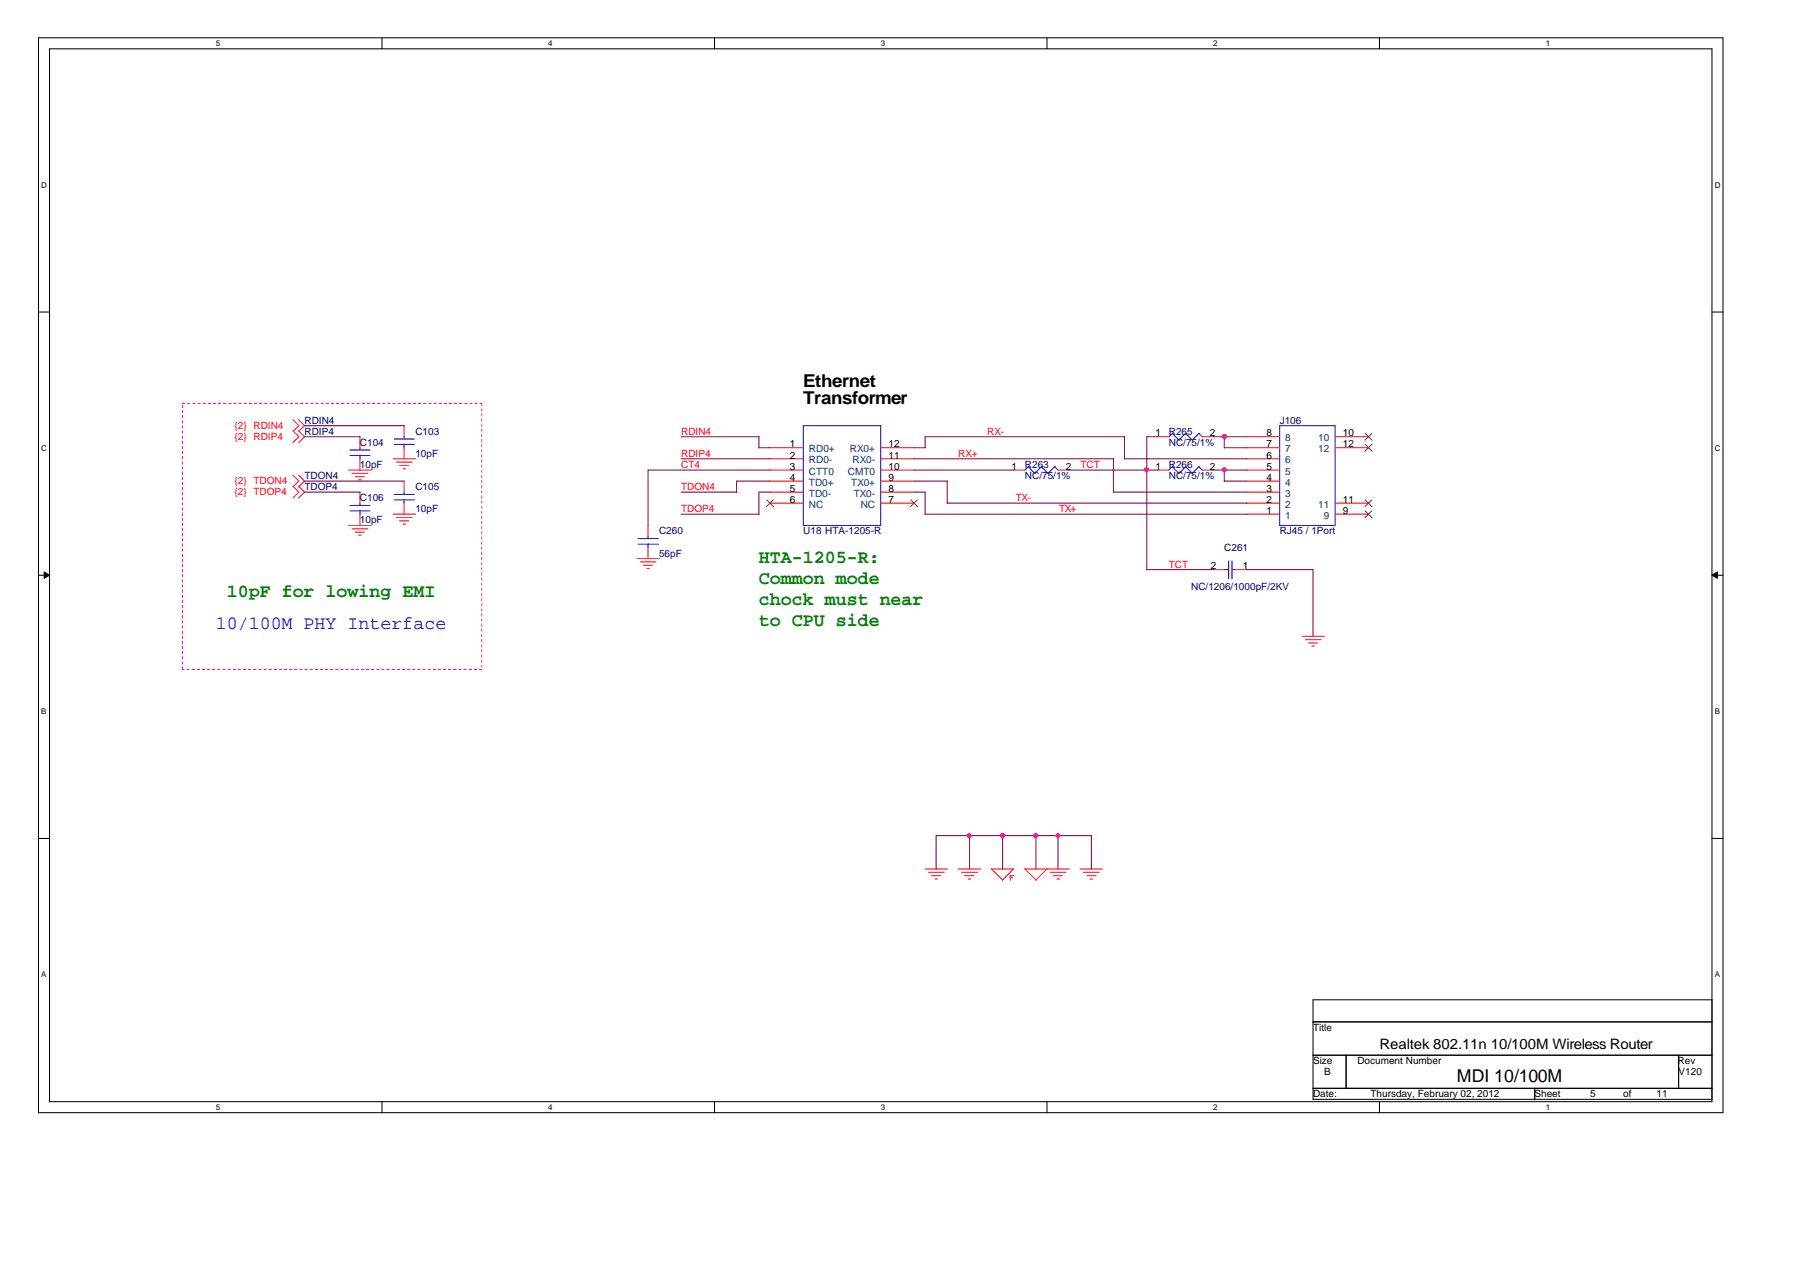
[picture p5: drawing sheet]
<svg xmlns="http://www.w3.org/2000/svg" width="297mm" height="210mm" viewBox="0 0 297 210" stroke-linecap="round" stroke-linejoin="round" font-family="sans-serif">
<g fill="none" stroke="#000" stroke-width=".17">
<path d="M6.3 6.2h278v177.4h-278zM8.2 8.1h274.3v173.7h-274.3zM63 6.2v1.9M117.9 6.2v1.9M172.8 6.2v1.9M227.6 6.2v1.9M6.3 51.5h1.9M282.5 51.5h1.8M6.3 94.9h1.9M282.5 94.9h1.8M6.3 138.4h1.9M282.5 138.4h1.8"/>
<path d="M216.7 168.6h65.8M216.7 174.1h65.8M216.7 179.6h65.8M222.1 174.1v5.5M253.2 179.6v1.8M277 174.1v5.5M282.5 165h-65.8v16.4h65.8M63 181.8v1.8M117.9 181.8v1.8M172.8 181.8v1.8M227.6 181.8v1.8"/>
</g>
<g fill="#000" stroke="#000" stroke-width=".17">
<path d="M7.3 94.4l.9 .5-.9 .5z" fill-rule="evenodd"/>
<path d="M282.5 94.9l.9-.5v1z" fill-rule="evenodd"/>
</g>
<path d="M30.1 66.6h49.4M79.5 66.6v43.9M30.1 110.5v-43.9M79.5 110.5h-49.4" fill="none" stroke="#f0f" stroke-width=".17" stroke-dasharray=".4"/>
<g fill="none" stroke="#f00" stroke-width=".17">
<path d="M48.3 71.1l1 1-1 .9M48.3 78.4l1 1-1 .9M48.3 69.3l1 .9-1 1M49.3 71.1l.9 1-.9 .9M49.3 78.4l.9 1-.9 .9M49.3 69.3l.9 .9-.9 1M57.5 77.6h3.8M58.1 78.1h2.6M58.6 78.7h1.5M59.2 79.2h.4M59.4 72.1v1.8M59.4 75.7v1.9"/>
<path d="M64.9 75.7h3.7M65.4 76.3h2.6M65.9 76.8h1.5M66.5 77.4h.4M66.7 70.2v1.9M66.7 73.9v1.8M66.7 79.4v1.8M127 75.7h5.5M127 77.6h5.5M127 79.4h5.5M127 73.9h5.5M145.3 75.7h5.5"/>
<path d="M145.3 77.6h5.5M145.3 79.4h5.5M145.3 73.9h5.5M167.3 77.6h1.8M174.6 77.6h1.8M191.1 77.6h1.8M191.1 72.1h1.8M198.4 77.6h1.8M198.4 72.1h1.8M205.7 75.7h5.5M205.7 77.6h5.5M205.7 79.4h5.5"/>
<path d="M205.7 73.9h5.5M205.7 72.1h5.5M220.3 73.9h5.5M220.3 72.1h5.5M48.3 80.2l1 1-1 1M49.3 80.2l.9 1-.9 1M57.5 86.7h3.8M58.1 87.3h2.6M58.6 87.8h1.5M59.2 88.3h.4M59.4 81.2v1.8M59.4 84.9v1.8"/>
<path d="M64.9 84.9h3.7M65.4 85.4h2.6M65.9 86h1.5M66.5 86.5h.4M66.7 83v1.9M105.1 92.2h3.7M105.7 92.7h2.5M106.2 93.3h1.5M106.7 93.8h.4M106.9 86.7v1.8M106.9 90.4v1.8M127 83h5.5"/>
<path d="M127 81.2h5.5M145.3 83h5.5M145.3 81.2h5.5M200.2 94h1.8M203.8 94h1.9M205.7 84.9h5.5M205.7 83h5.5M205.7 81.2h5.5M220.3 84.9h5.5M220.3 83h5.5M214.8 105h3.7M215.4 105.6h2.6"/>
<path d="M215.9 106.1h1.5M216.5 106.6h.4M152.7 143.4h3.6M153.2 143.9h2.6M153.7 144.5h1.5M154.3 145h.4M158.1 143.4h3.7M158.7 143.9h2.6M159.2 144.5h1.5M159.8 145h.4M163.6 143.4l1.8 1.8M163.6 143.4h3.7"/>
<path d="M166.7 144.8h.4M166.7 144.5h.6M166.7 144.5v.8M167.3 143.4l-1.9 1.9M169.1 143.4l1.8 1.8M169.1 143.4h7.3M172.8 143.4l-1.9 1.9M173.3 143.9h2.6M173.8 144.5h1.5M174.4 145h.4M178.2 143.4h3.7M178.8 143.9h2.6"/>
<path d="M179.4 144.5h1.4M179.8 145h.5"/>
</g>
<g fill="none" stroke="#00f" stroke-width=".17">
<path d="M57.7 75.2h3.3M57.7 74.3h3.3M59.4 73.9v.4M59.4 75.1v.6M65.1 73.3h3.3M65.1 72.4h3.3M66.7 72.1v.4M66.7 73.3v.6M132.5 70.2h12.8v16.5h-12.8zM169.7 77l1.1 1.2M169.7 77l-.6 .6M171.8 77l1.2 1.2"/>
<path d="M171.9 77l-1.2 1.1M174 77l.6 .6M174.1 77l-1.2 1.1M193.4 71.5l1.2 1.2M193.4 77l1.2 1.2M193.5 71.5l-.6 .6M193.5 77l-.6 .6M195.6 71.5l1.2 1.2M195.6 77l1.2 1.2M195.7 71.5l-1.2 1.1M195.7 77l-1.2 1.1M197.8 71.5l.6 .6"/>
<path d="M197.8 77l.6 .6M197.9 71.5l-1.2 1.1M197.9 77l-1.2 1.1M211.2 70.2h9.1v16.5h-9.1zM57.7 84.3h3.3M57.7 83.4h3.3M59.4 83v.5M59.4 84.3v.6M65.1 82.5h3.3M65.1 81.6h3.3M66.7 81.2v.4M66.7 82.4v.6"/>
<path d="M105.3 89.8h3.3M105.3 88.9h3.3M106.9 88.5v.4M106.9 89.8v.6M202 94h.7M202.7 92.6v2.9M203.3 92.6v2.9M203.3 94h.6"/>
</g>
<path d="M225.3 71.5l1.1 1.2M225.3 73.3l1.1 1.2M226.4 71.5l-1.2 1.2M226.4 73.3l-1.2 1.2M126.5 82.5l1.1 1.1M127.6 82.5l-1.2 1.1M150.3 82.5l1.1 1.1M151.4 82.5l-1.2 1.1M225.3 84.3l1.1 1.1M225.3 82.5l1.1 1.1M226.4 84.3l-1.2 1.1M226.4 82.5l-1.2 1.1" fill="none" stroke="#804000" stroke-width=".17"/>
<g fill="none" stroke="#800040" stroke-width=".17">
<path d="M50.2 72.1h9.2M50.2 70.2h16.5M50.2 79.4h16.5M112.4 72.1h12.9M112.4 75.7h14.7M125.2 72.1v1.8M125.2 73.9h1.9M127.1 79.4h-5.6v1.9M127.1 77.6h-20.2v9.2M150.8 79.4h5.5M150.8 77.6h16.5M150.8 73.9h1.9"/>
<path d="M150.8 75.7h33M156.3 79.4v3.7M176.4 77.6h14.7M183.7 75.7v5.6M185.5 75.7h20.2M185.5 72.1v3.6M185.6 72.1h-32.9v1.8M191.1 72.1h-1.9v21.9M200.2 72.1h5.5M200.2 77.6h5.5M202 79.4h3.7M202 72.1v1.8"/>
<path d="M202 77.6v1.8M202 73.9h3.7M50.2 81.2h9.2M112.4 81.2h9.2M112.4 84.9h12.9M127.1 81.2h-1.9v3.7M150.8 81.2h1.9M152.7 84.9h53M152.7 81.2v3.7M156.3 83h49.4M183.7 81.2h22M189.2 94h11"/>
<path d="M205.7 94h11M216.7 94v11M160 137.9v5.5M165.4 137.9v5.5M170.9 137.9v5.5M174.6 137.9v5.5M180.1 137.9v5.5M180.1 137.9h-25.6v5.5"/>
</g>
<g fill="#f0f" stroke="#f0f" stroke-width=".17">
<circle cx="170.9" cy="137.9" r=".34"/>
<circle cx="174.6" cy="137.9" r=".34"/>
<circle cx="159.9" cy="137.9" r=".34"/>
<circle cx="165.4" cy="137.9" r=".34"/>
<circle cx="202" cy="77.5" r=".34"/>
<circle cx="189.2" cy="77.5" r=".34"/>
<circle cx="202" cy="72" r=".35"/>
</g>
<g font-size="3.1" fill="#008000">
<text x="125.2" y="92.9">HTA-1205-R:</text>
<text x="37.4" y="98.4">10pF for lowing EMI</text>
<text x="125.2" y="96.4">Common mode</text>
<text x="125.2" y="99.9">chock must near</text>
<text x="125.2" y="103.3">to CPU side</text>
</g>
<text font-size="3.1" fill="#00f" x="35.6" y="103.8">10/100M PHY Interface</text>
<g font-size="2.9">
<text x="132.5" y="63.8">Ethernet</text>
<text x="132.5" y="66.6">Transformer</text>
<text x="240.4" y="178.6">MDI 10/100M</text>
</g>
<text font-size="2.4" x="227.6" y="173">Realtek 802.11n 10/100M Wireless Router</text>
<g font-size="1.7" fill="#f00">
<text x="38.7" y="70.8">{2} RDIN4</text>
<text x="112.4" y="71.7">RDIN4</text>
<text x="162.9" y="71.7">RX-</text>
<text x="38.7" y="72.6">{2} RDIP4</text>
<text x="112.4" y="77.2">CT4</text>
<text x="112.4" y="75.4">RDIP4</text>
<text x="158.1" y="75.4">RX+</text>
<text x="178.3" y="77.2">TCT</text>
<text x="38.7" y="79.9">{2} TDON4</text>
<text x="38.7" y="81.8">{2} TDOP4</text>
<text x="112.4" y="80.9">TDON4</text>
<text x="167.6" y="82.7">TX-</text>
<text x="112.4" y="84.5">TDOP4</text>
<text x="174.8" y="84.5">TX+</text>
<text x="192.9" y="93.7">TCT</text>
</g>
<g font-size="1.7" fill="#000080">
<text x="50.2" y="71.7">RDIP4</text>
<text x="50.2" y="69.9">RDIN4</text>
<text x="68.5" y="71.7">C103</text>
<text x="192.9" y="71.7">R265</text>
<text x="211.2" y="69.9">J106</text>
<text x="59.4" y="73.5">C104</text>
<text x="59.4" y="77.2">10pF</text>
<text x="68.5" y="75.4">10pF</text>
<text x="169.1" y="77.2">R263</text>
<text x="192.9" y="73.5">NC/75/1%</text>
<text x="192.9" y="77.2">R266</text>
<text x="50.2" y="80.9">TDOP4</text>
<text x="50.2" y="79.1">TDON4</text>
<text x="59.4" y="82.7">C106</text>
<text x="68.5" y="80.9">C105</text>
<text x="169.1" y="79.1">NC/75/1%</text>
<text x="192.9" y="79.1">NC/75/1%</text>
<text x="59.4" y="86.3">10pF</text>
<text x="68.5" y="84.5">10pF</text>
<text x="108.8" y="88.2">C260</text>
<text x="132.5" y="88.2">U18 HTA-1205-R</text>
<text x="211.2" y="88.2">RJ45 / 1Port</text>
<text x="108.8" y="91.8">56pF</text>
<text x="202" y="90.9">C261</text>
<text x="196.6" y="97.3">NC/1206/1000pF/2KV</text>
</g>
<g font-size="1.7">
<text x="130.3" y="77.5">3</text>
<text x="130.3" y="73.8">1</text>
<text x="130.3" y="75.7">2</text>
<text x="146.6" y="77.5">10</text>
<text x="146.6" y="73.8">12</text>
<text x="146.6" y="75.7">11</text>
<text x="166.9" y="77.5">1</text>
<text x="175.9" y="77.5">2</text>
<text x="190.7" y="72">1</text>
<text x="190.7" y="77.5">1</text>
<text x="199.6" y="72">2</text>
<text x="199.6" y="77.5">2</text>
<text x="209" y="77.5">5</text>
<text x="209" y="75.7">6</text>
<text x="209" y="73.8">7</text>
<text x="209" y="72">8</text>
<text x="221.6" y="72">10</text>
<text x="221.6" y="73.8">12</text>
<text x="130.3" y="79.3">4</text>
<text x="130.3" y="81.2">5</text>
<text x="130.3" y="83">6</text>
<text x="146.6" y="79.3">9</text>
<text x="146.6" y="81.2">8</text>
<text x="146.6" y="83">7</text>
<text x="209" y="83">2</text>
<text x="209" y="81.2">3</text>
<text x="209" y="79.3">4</text>
<text x="221.6" y="83">11</text>
<text x="209" y="84.8">1</text>
<text x="221.6" y="84.8">9</text>
<text x="199.8" y="94">2</text>
<text x="205.1" y="94">1</text>
<text x="216.7" y="170.1">Title</text>
<text x="216.7" y="175.6">Size</text>
<text x="218.5" y="177.4">B</text>
<text x="224" y="175.6">Document Number</text>
<text x="276.8" y="175.6">Rev</text>
<text x="277" y="177.4">V120</text>
<text x="216.7" y="181.1">Date:</text>
<text x="226.1" y="181.1">Thursday, February 02, 2012</text>
<text x="253.2" y="181.1">Sheet</text>
<text x="262.4" y="181.1">5</text>
<text x="267.8" y="181.1">of</text>
<text x="273.3" y="181.1">11</text>
</g>
<g font-size="1.7" fill="#004080">
<text x="133.5" y="74.6">RD0+</text>
<text x="133.5" y="76.5">RD0-</text>
<text x="140.3" y="74.6">RX0+</text>
<text x="140.7" y="76.5">RX0-</text>
<text x="212.1" y="76.5">6</text>
<text x="212.1" y="74.6">7</text>
<text x="212.1" y="72.8">8</text>
<text x="217.5" y="72.8">10</text>
<text x="217.5" y="74.6">12</text>
<text x="133.5" y="80.2">TD0+</text>
<text x="133.5" y="78.3">CTT0</text>
<text x="133.5" y="82">TD0-</text>
<text x="133.5" y="83.8">NC</text>
<text x="139.9" y="78.3">CMT0</text>
<text x="140.5" y="80.2">TX0+</text>
<text x="140.9" y="82">TX0-</text>
<text x="142" y="83.8">NC</text>
<text x="212.1" y="83.8">2</text>
<text x="212.1" y="82">3</text>
<text x="212.1" y="80.2">4</text>
<text x="212.1" y="78.3">5</text>
<text x="217.5" y="83.8">11</text>
<text x="212.1" y="85.6">1</text>
<text x="218.4" y="85.6">9</text>
</g>
<g font-size="1.3">
<text x="35.6" y="7.6">5</text>
<text x="90.5" y="7.6">4</text>
<text x="145.3" y="7.6">3</text>
<text x="200.2" y="7.6">2</text>
<text x="255.1" y="7.6">1</text>
<text x="6.8" y="31">D</text>
<text x="283" y="31">D</text>
<text x="6.8" y="74.4">C</text>
<text x="283" y="74.4">C</text>
<text x="6.8" y="117.8">B</text>
<text x="283" y="117.8">B</text>
<text x="6.8" y="161.3">A</text>
<text x="283" y="161.3">A</text>
<text x="35.6" y="183.2">5</text>
<text x="90.5" y="183.2">4</text>
<text x="145.3" y="183.2">3</text>
<text x="200.2" y="183.2">2</text>
<text x="255.1" y="183.2">1</text>
</g>
</svg>
